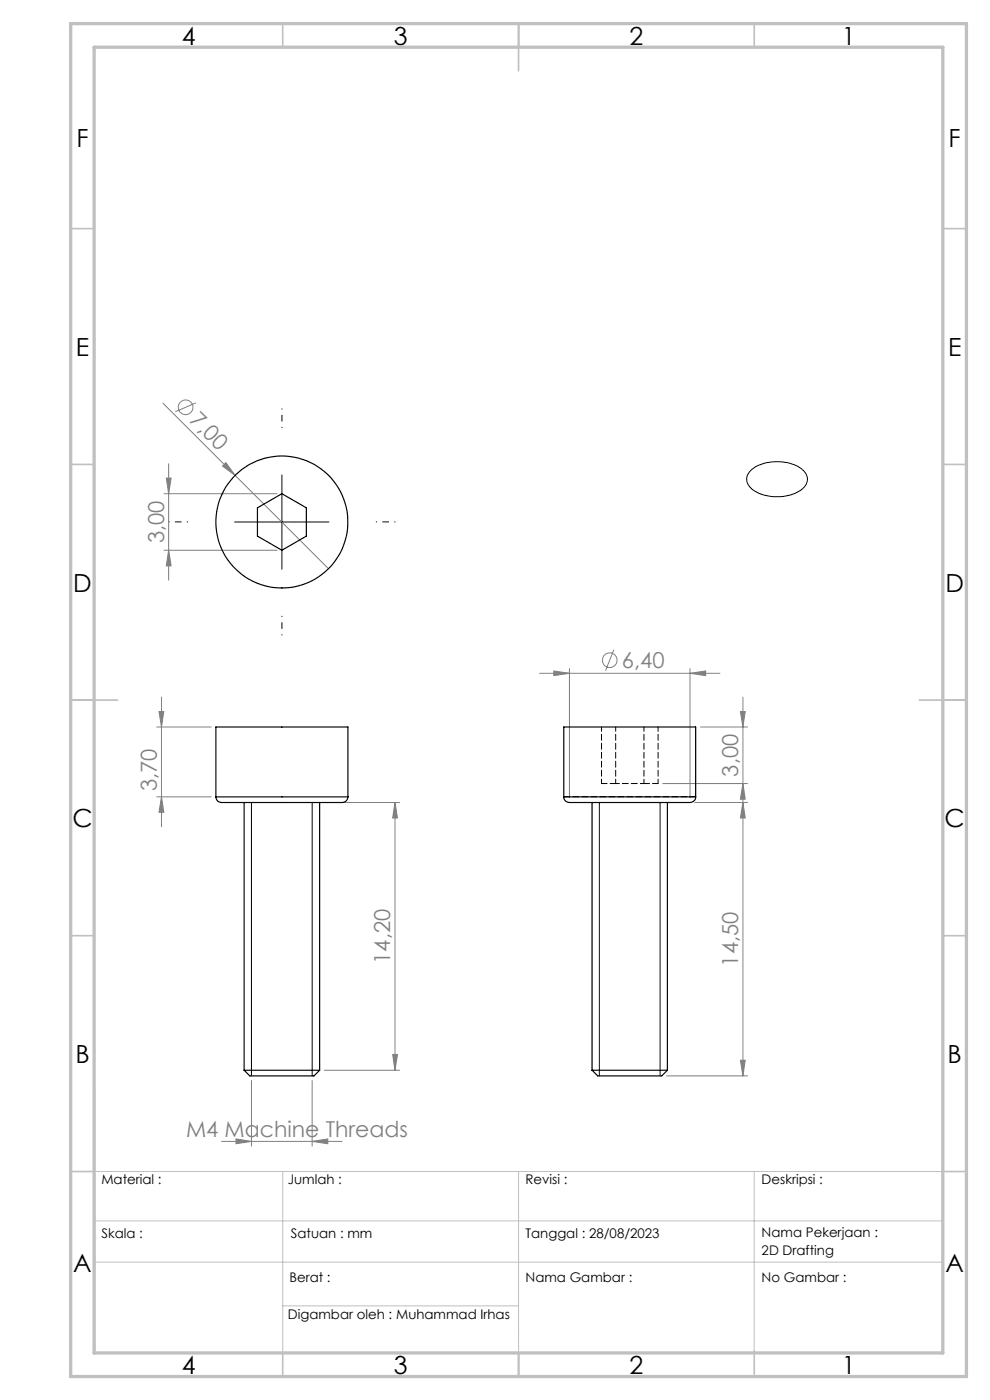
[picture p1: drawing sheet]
<svg xmlns="http://www.w3.org/2000/svg" width="210mm" height="297mm" viewBox="0 0 210 297" stroke-linecap="round" stroke-linejoin="round" font-family="sans-serif">
<g fill="none" stroke="#808080" stroke-width=".21">
<path d="M34.6 85.5l15.3 15.4M35.8 98.4v24.7M41.6 85.5l-4.4 1.8M47.9 98.1l2 2.8-2.7-2zM34.8 104.7h24M34.8 116.7h24M35.3 101.4h1l-.5 3.3zM35.8 116.7l.5 3.3h-1zM49.9 100.9l19.8 19.7M130.2 137.8l-1.8 4.5M33.2 154.2h11.6M33.7 151h1l-.4 3.2z"/>
<path d="M34.3 147.9v27.5M114.4 142.8h38.3M117.5 142.3l3.3 .5-3.3 .5zM120.8 141.8v27.4M146.4 142.8l3.3-.5v1zM146.4 141.8v27.4M148.6 154.2h10M157.1 151h1l-.5 3.2zM157.6 147.9v80.3M33.2 169h11.6M34.3 169l.4 3.3h-1zM68.8 170.2h16"/>
<path d="M83.8 170.2l.5 3.3h-1zM83.8 170.2v56.8M140.6 166.2h18M147.4 170.2h11.2M157.6 166.2l.5 3.3h-1zM157.6 170.2l.5 3.3h-1zM53.3 229.2v13.9M66.2 229.2v13.9M68.8 227h16M83.3 223.7h1l-.5 3.3zM141.4 228.2h17.2M157.1 224.9h1l-.5 3.3z"/>
<path d="M47 242.1h25.6M50.1 241.6l3.2 .5-3.2 .5zM66.2 242.1l3.3-.5v1z"/>
<circle cx="39.4" cy="86.4" r="1.56"/>
<circle cx="129.3" cy="140.1" r="1.56"/>
</g>
<path d="M159.4 99.7a9.5 9.5 0 0 1 9.2-1.1 3.5 3.5 0 0 1 2.7 3.3 4.6 4.6 0 0 1-4 3.2 9 9 0 0 1-8.3-1.8 2.42 2.42 0 0 1 .4-3.6zM49.8 110.7h20M59.8 100.7v20.1M53.3 170.2v58M66.2 170.2v58M127.1 170.2v58M140 170.2v58" fill="none" stroke="#000" stroke-width=".21"/>
<path d="M59.8 90.7v-4M39.8 110.7h-4M79.8 110.7h4M59.8 130.7v4" fill="none" stroke="#000" stroke-width=".21" stroke-dasharray="15.2 1.3 1.3 1.3" stroke-dashoffset="15.1"/>
<path d="M20 259h180M20 248.5h180v38.5h-180zM60 248.5v38.5M110 248.5v38.5M160 248.5v38.1M20 267.8h180M60 277h50" fill="none" stroke="#c0c0c0" stroke-width=".21"/>
<g fill="none" stroke="#c0c0c0" stroke-width=".35">
<path d="M60 5v5M110 5v10M160 5v5M15 48.5h5M200 48.5h5M15 98.5h5M200 98.5h5M15 148.5h10M195 148.5h10M15 198.5h5M200 198.5h5M15 248.5h5"/>
<path d="M200 248.5h5M60 287v5M110 287v5M160 286.6v4.9"/>
</g>
<path d="M20 231v56" fill="none" stroke="#c0c0c0" stroke-width=".5"/>
<path d="M15 5h190v287h-190zM20 10h180v277h-180z" fill="none" stroke="#c0c0c0" stroke-width=".7"/>
<g fill="#808080">
<path d="M47.9 98.1l2 2.8-2.7-2z"/>
<path d="M66.2 242.1l3.3-.5v1zM50.1 241.6l3.2 .5-3.2 .5z"/>
<path d="M117.5 142.3l3.3 .5-3.3 .5zM146.4 142.8l3.3-.5v1z"/>
<path d="M83.3 223.7h1l-.5 3.3zM83.8 170.2l.5 3.3h-1zM157.6 166.2l.5 3.3h-1zM157.1 151h1l-.5 3.2z"/>
<path d="M33.7 151h1l-.4 3.2zM34.3 169l.4 3.3h-1zM157.6 170.2l.5 3.3h-1zM157.1 224.9h1l-.5 3.3zM35.3 101.4h1l-.5 3.3zM35.8 116.7l.5 3.3h-1z"/>
</g>
<g fill="none" stroke="#000" stroke-width=".25">
<path d="M54.6 107.7l5.2-3 5.2 3v6l-5.2 3-5.2-3zM45.8 169a1.5 1.5 0 0 0 2 1.2h20a19.3 19.3 0 0 0 5.5-.2l.3-.3 .2-.7M45.8 169v-14.8h28v14.8M45.8 169h28M51.8 170.2v56.8M67.8 170.2v56.8M119.6 169a1.45 1.45 0 0 0 1.9 1.2h19.9a20.3 20.3 0 0 0 5.6-.2l.4-.3 .2-.7M119.6 169v-14.8h28v14.8M119.6 169h28M125.6 170.2v56.8M141.6 170.2v56.8M51.8 227h16"/>
<path d="M51.8 227l1.2 1.2h13.6l1.2-1.2M125.6 227h16M125.6 227l1.2 1.2h13.6l1.2-1.2"/>
<circle cx="59.8" cy="110.7" r="14"/>
</g>
<path d="M130.6 166.2h-3M139.6 166.2h-3" fill="none" stroke="#000" stroke-width=".21" stroke-dasharray="1.3 .6" stroke-dashoffset=".1"/>
<path d="M127.6 154.2v12M130.6 154.2v12M136.6 154.2v12M139.6 154.2v12" fill="none" stroke="#000" stroke-width=".21" stroke-dasharray="1.3 .6" stroke-dashoffset=".3"/>
<path d="M136.6 166.2h-6" fill="none" stroke="#000" stroke-width=".21" stroke-dasharray="1.3 .6" stroke-dashoffset=".5"/>
<path d="M147.6 169h-28" fill="none" stroke="#000" stroke-width=".21" stroke-dasharray="1.3 .6"/>
<g font-size="5.3">
<text x="38.5" y="9.5">4</text>
<text x="83.5" y="9.5">3</text>
<text x="133.6" y="9.5">2</text>
<text x="178.6" y="9.5">1</text>
<text x="16.2" y="31.3">F</text>
<text x="201.2" y="31.3">F</text>
<text x="16.1" y="75.5">E</text>
<text x="201.1" y="75.5">E</text>
<text x="15.5" y="125.5">D</text>
<text x="200.5" y="125.5">D</text>
<text x="15.4" y="175.5">C</text>
<text x="200.4" y="175.5">C</text>
<text x="16" y="225.5">B</text>
<text x="201" y="225.5">B</text>
<text x="15.5" y="269.8">A</text>
<text x="200.5" y="269.8">A</text>
<text x="38.5" y="291.5">4</text>
<text x="83.5" y="291.5">3</text>
<text x="133.6" y="291.5">2</text>
<text x="178.6" y="291.5">1</text>
</g>
<g font-size="4.7" fill="#808080">
<text x="40" y="89.4" transform="rotate(45 40 89.4)">7,00</text>
<text x="34.8" y="115.2" transform="rotate(-90 34.8 115.2)">3,00</text>
<text x="131.9" y="141.8">6,40</text>
<text x="33.3" y="167.8" transform="rotate(-90 33.3 167.8)">3,70</text>
<text x="156.6" y="164.7" transform="rotate(-90 156.6 164.7)">3,00</text>
<text x="82.8" y="204.4" transform="rotate(-90 82.8 204.4)">14,20</text>
<text x="156.6" y="205" transform="rotate(-90 156.6 205)">14,50</text>
<text x="39.5" y="241.1">M4 Machine Threads</text>
</g>
<g font-size="2.8">
<text x="21.5" y="251.2">Material :</text>
<text x="61" y="251.2">Jumlah :</text>
<text x="111.5" y="251.2">Revisi :</text>
<text x="161.6" y="251.2">Deskripsi :</text>
<text x="21.5" y="262.7">Skala :</text>
<text x="61.7" y="262.7">Satuan : mm</text>
<text x="111.5" y="262.7">Tanggal : 28/08/2023</text>
<text x="161.6" y="262.4">Nama Pekerjaan :</text>
<text x="161.6" y="266.3">2D Drafting</text>
<text x="61.4" y="272">Berat :</text>
<text x="111.5" y="272">Nama Gambar :</text>
<text x="161.6" y="272">No Gambar :</text>
<text x="61.1" y="279.9">Digambar oleh : Muhammad Irhas</text>
</g>
</svg>
